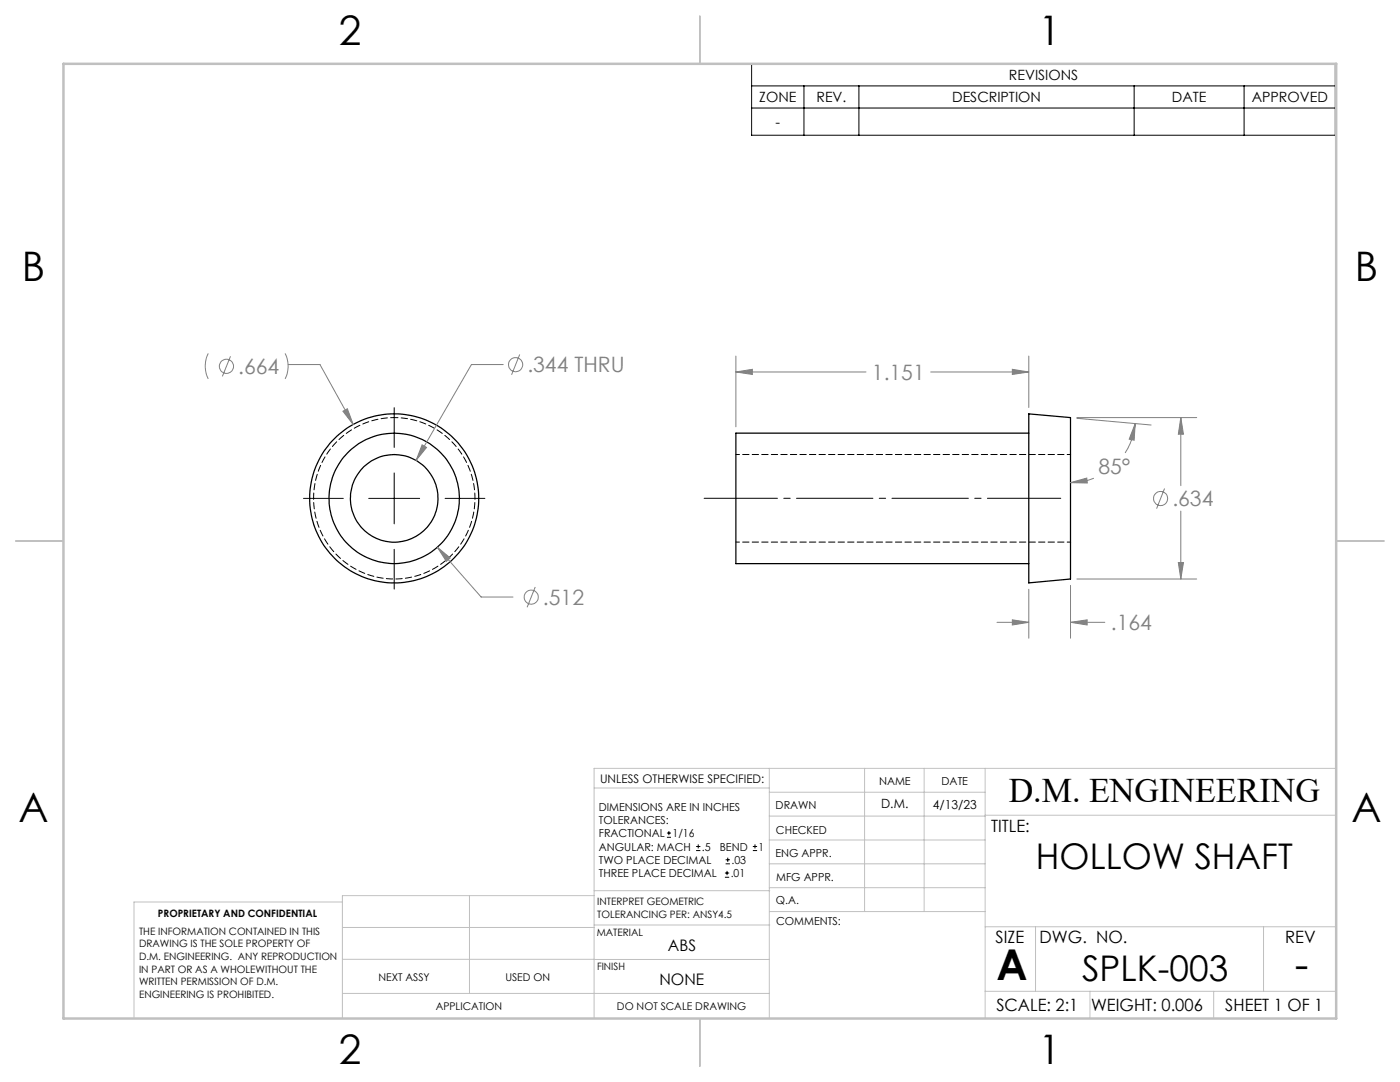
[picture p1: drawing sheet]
<svg xmlns="http://www.w3.org/2000/svg" width="279mm" height="216mm" viewBox="0 0 279 216" stroke-linecap="round" stroke-linejoin="round" font-family="sans-serif">
<g fill="none" stroke="#000" stroke-width=".25">
<path d="M205.3 82.6l8.3 .7v32.2l-8.3 .8zM205.3 86.4h-58.4v26.1h58.4"/>
<circle cx="78.7" cy="99.5" r="16.9"/>
<circle cx="78.7" cy="99.4" r="8.7"/>
<circle cx="78.7" cy="99.4" r="13"/>
</g>
<path d="M78.7 83.3a16.1 16.1 0 0 1 14.1 23.8 16.1 16.1 0 0 1-27.6 1.1 16.1 16.1 0 0 1 12.2-24.8l1.3-.1" fill="none" stroke="#000" stroke-width=".2" stroke-dasharray="1.3 .6" stroke-dashoffset=".5"/>
<path d="M213.7 90.7h-66.8M146.9 108.2h66.8" fill="none" stroke="#000" stroke-width=".2" stroke-dasharray="1.3 .6" stroke-dashoffset=".6"/>
<g fill="none" stroke="#808080" stroke-width=".2">
<path d="M41.6 70.5a5.7 5.7 0 0 0 0 5.1M46 71.1l-1.6 4M56.9 70.5a5.7 5.7 0 0 1 0 5.1M57.5 72.7h6.4l6.6 12M100.4 72.7h-6.3l-11.1 19.2M103.7 70.7l-1.6 4.1M146.9 74.2l3.2-.5v1zM146.9 71v14.2M146.9 74.2h25.9M185.7 74.2h19.6M202 73.7l3.3 .5-3.3 .5zM205.3 71v10.3"/>
<path d="M68.4 82.1l.9-.5 1.2 3.1zM84.2 88.8l.9 .5-2.1 2.6zM213.6 96.3l3.3-.9 .1 1zM214.9 83.5l14.8 1.3M214.9 83.3h23.9M218.3 95.4a13 13 0 0 1-4.7 .9M226.6 84.5l-.3 3.3-.9-.2zM226.6 84.5a13.4 13.4 0 0 1-2.1 5.9M232.4 97.5l-1.6 4M235.7 83.3l.5 3.3h-1zM235.7 83.3v13.6M87.3 109.2l8.7 9.9h6.4"/>
<path d="M87.3 109.2l2.6 2.1-.8 .7zM106.8 117.1l-1.6 4.1M205.3 117.6v9.8M213.6 116.8v10.6M214.9 115.5h23.9M235.2 112.3h1l-.5 3.2zM235.7 102v13.5M199 124.2h6.3M202 123.7l3.3 .5-3.3 .5zM213.6 124.2l3.4-.5v1zM213.6 124.2h6.9"/>
<circle cx="45.2" cy="73.1" r="1.41"/>
<circle cx="102.9" cy="72.8" r="1.42"/>
<circle cx="231.6" cy="99.5" r="1.42"/>
<circle cx="106" cy="119.2" r="1.41"/>
</g>
<g fill="none" stroke="#000" stroke-width=".2">
<path d="M150 12.7h116.5v14.3h-116.5zM150 17.1h116.5M160.4 17.1v9.9M171.4 17.1v9.9M226.3 17.1v9.9M248.3 17.1v9.9M150 21.6h116.5M60.6 99.4h7.9M73.6 99.4h10.1M78.7 81.4v7.9M78.7 94.4v10.1M88.8 99.4h8"/>
<path d="M78.7 109.6v7.9M133.1 167.1h.8M133.1 166.2h.8M133.5 165.8v.9M138.9 169.7h.9M138.9 168.9h.9M139.3 168.5v.8M144.7 175h.8M144.7 174.2h.8M144.8 172.4h.9M144.8 171.6h.9M145.1 173.8v.8"/>
<path d="M145.2 171.1v.9M150.2 169.7h.9M150.2 168.9h.9M150.7 168.5v.8"/>
</g>
<path d="M211.7 99.4h-71.2" fill="none" stroke="#000" stroke-width=".2" stroke-dasharray="15.2 1.3 1.3 1.3" stroke-dashoffset=".6"/>
<g fill="none" stroke="#c0c0c0" stroke-width=".2">
<path d="M118.6 157.2h34.9M153.5 153.3v49.9M153.5 158.1h43.1M172.5 153.3v28.6M184.4 153.3v28.6M196.6 153.3v49.9M266.7 153.3h-148.1v49.9M68.3 180h-41.6v23.2M93.7 178.7v19.5M118.6 178.7h-50.3v24.5M118.6 177.7h35M153.5 167.6h43.1"/>
<path d="M153.5 162.8h43.1M153.5 172.4h43.1M153.5 177.1h43.1M196.6 162.7h70.1M68.3 198.2h85.2M68.3 191.4l85.2 .1M68.3 185.1h50.3M118.6 184.6h35M153.6 181.9h43M196.6 197.8h70.1M196.6 184.9h70.1M206.7 184.9v12.9"/>
<path d="M217.5 197.8v5.4M242.2 197.8v5.4M252.2 184.9v12.9"/>
</g>
<path d="M139.7 3.2v9.5M3.1 107.9h9.6M266.7 107.9h9.5M139.7 203.2v9.6" fill="none" stroke="#c0c0c0" stroke-width=".25"/>
<path d="M12.7 12.7h254v190.5h-254z" fill="none" stroke="#c0c0c0" stroke-width=".5"/>
<path d="M68.4 82.1l2.1 2.6-1.2-3.1zM84.2 88.8l-1.2 3.1 2.1-2.6zM87.3 109.2l1.8 2.8 .8-.7zM146.9 74.2l3.2-.5v1zM202 73.7l3.3 .5-3.3 .5zM202 123.7l3.3 .5-3.3 .5zM213.6 124.2l3.4-.5v1zM213.6 96.3l3.3-.9 .1 1zM226.6 84.5l-.3 3.3-.9-.2zM235.7 83.3l.5 3.3h-1zM235.2 112.3h1l-.5 3.2z" fill="#808080"/>
<g font-size="8.5">
<text x="198.9" y="195.5">A</text>
<text x="258.4" y="195.4">-</text>
</g>
<g font-size="8.1">
<text x="67.6" y="8.9">2</text>
<text x="207.3" y="8.9">1</text>
<text x="4.4" y="56.2">B</text>
<text x="270.4" y="56.2">B</text>
<text x="3.7" y="164.1">A</text>
<text x="269.7" y="164.1">A</text>
<text x="67.6" y="212.4">2</text>
<text x="207.3" y="212.4">1</text>
</g>
<g font-size="7.1">
<text x="206.7" y="173.4">HOLLOW SHAFT</text>
<text x="215.9" y="195.8">SPLK-003</text>
</g>
<text font-size="6.9" x="201.3" y="160.1">D.M. ENGINEERING</text>
<g font-size="4.2" fill="#808080">
<text x="47.5" y="74.6">.664</text>
<text x="105.2" y="74.3">.344 THRU</text>
<text x="174" y="75.8">1.151</text>
<text x="219.2" y="94.5">85°</text>
<text x="234" y="101">.634</text>
<text x="108.4" y="120.7">.512</text>
<text x="221.7" y="125.8">.164</text>
</g>
<g font-size="3.4">
<text x="197.8" y="166">TITLE:</text>
<text x="198.7" y="188.1">SIZE</text>
<text x="207.5" y="188.1">DWG. NO.</text>
<text x="256.5" y="188.2">REV</text>
<text x="198.8" y="201.7">SCALE: 2:1</text>
<text x="217.7" y="201.8">WEIGHT: 0.006</text>
<text x="244.5" y="201.7">SHEET 1 OF 1</text>
</g>
<g font-size="3.2">
<text x="133.3" y="189.8">ABS</text>
<text x="131.6" y="196.6">NONE</text>
</g>
<g font-size="2.8">
<text x="201.3" y="16">REVISIONS</text>
<text x="151.5" y="20.4">ZONE</text>
<text x="162.9" y="20.4">REV.</text>
<text x="190" y="20.4">DESCRIPTION</text>
<text x="233.9" y="20.4">DATE</text>
<text x="249.8" y="20.4">APPROVED</text>
<text x="154.8" y="25.3">-</text>
</g>
<g font-size="2.5">
<text x="175.9" y="161.3">D.M.</text>
<text x="186.2" y="161.4">4/13/23</text>
</g>
<text font-size="2.4" x="119.8" y="156.2">UNLESS OTHERWISE SPECIFIED:</text>
<g font-size="2.2">
<text x="119.5" y="161.8">DIMENSIONS ARE IN INCHES</text>
<text x="154.8" y="161.4">DRAWN</text>
<text x="175.4" y="156.6">NAME</text>
<text x="187.9" y="156.7">DATE</text>
<text x="119.5" y="164.4">TOLERANCES:</text>
<text x="119.5" y="167.1">FRACTIONAL</text>
<text x="134.2" y="167.1">1/16</text>
<text x="154.9" y="166.3">CHECKED</text>
<text x="119.5" y="172.4">TWO PLACE DECIMAL</text>
<text x="119.5" y="169.7">ANGULAR: MACH</text>
<text x="140.1" y="169.7">.5</text>
<text x="143.6" y="169.7">BEND</text>
<text x="146" y="172.4">.03</text>
<text x="151.4" y="169.7">1</text>
<text x="154.8" y="171">ENG APPR.</text>
<text x="119.5" y="175">THREE PLACE DECIMAL</text>
<text x="145.8" y="175">.01</text>
<text x="154.9" y="175.7">MFG APPR.</text>
<text x="154.9" y="180.4">Q.A.</text>
<text x="154.9" y="184.6">COMMENTS:</text>
</g>
<g font-size="2.1">
<text x="75.5" y="195.7">NEXT ASSY</text>
<text x="100.9" y="195.7">USED ON</text>
<text x="86.9" y="201.5">APPLICATION</text>
<text x="123.1" y="201.6">DO NOT SCALE DRAWING</text>
</g>
<g font-size="2">
<text x="31.5" y="182.9">PROPRIETARY AND CONFIDENTIAL</text>
<text x="119.2" y="180.6">INTERPRET GEOMETRIC</text>
<text x="119.2" y="183.1">TOLERANCING PER: ANSY4.5</text>
<text x="27.8" y="186.5">THE INFORMATION CONTAINED IN THIS</text>
<text x="27.8" y="189">DRAWING IS THE SOLE PROPERTY OF</text>
<text x="27.8" y="191.6">D.M. ENGINEERING. ANY REPRODUCTION</text>
<text x="119.1" y="186.7">MATERIAL</text>
<text x="27.8" y="194.1">IN PART OR AS A WHOLEWITHOUT THE</text>
<text x="27.8" y="196.6">WRITTEN PERMISSION OF D.M.</text>
<text x="119.1" y="193.5">FINISH</text>
<text x="27.8" y="199.1">ENGINEERING IS PROHIBITED.</text>
</g>
</svg>
